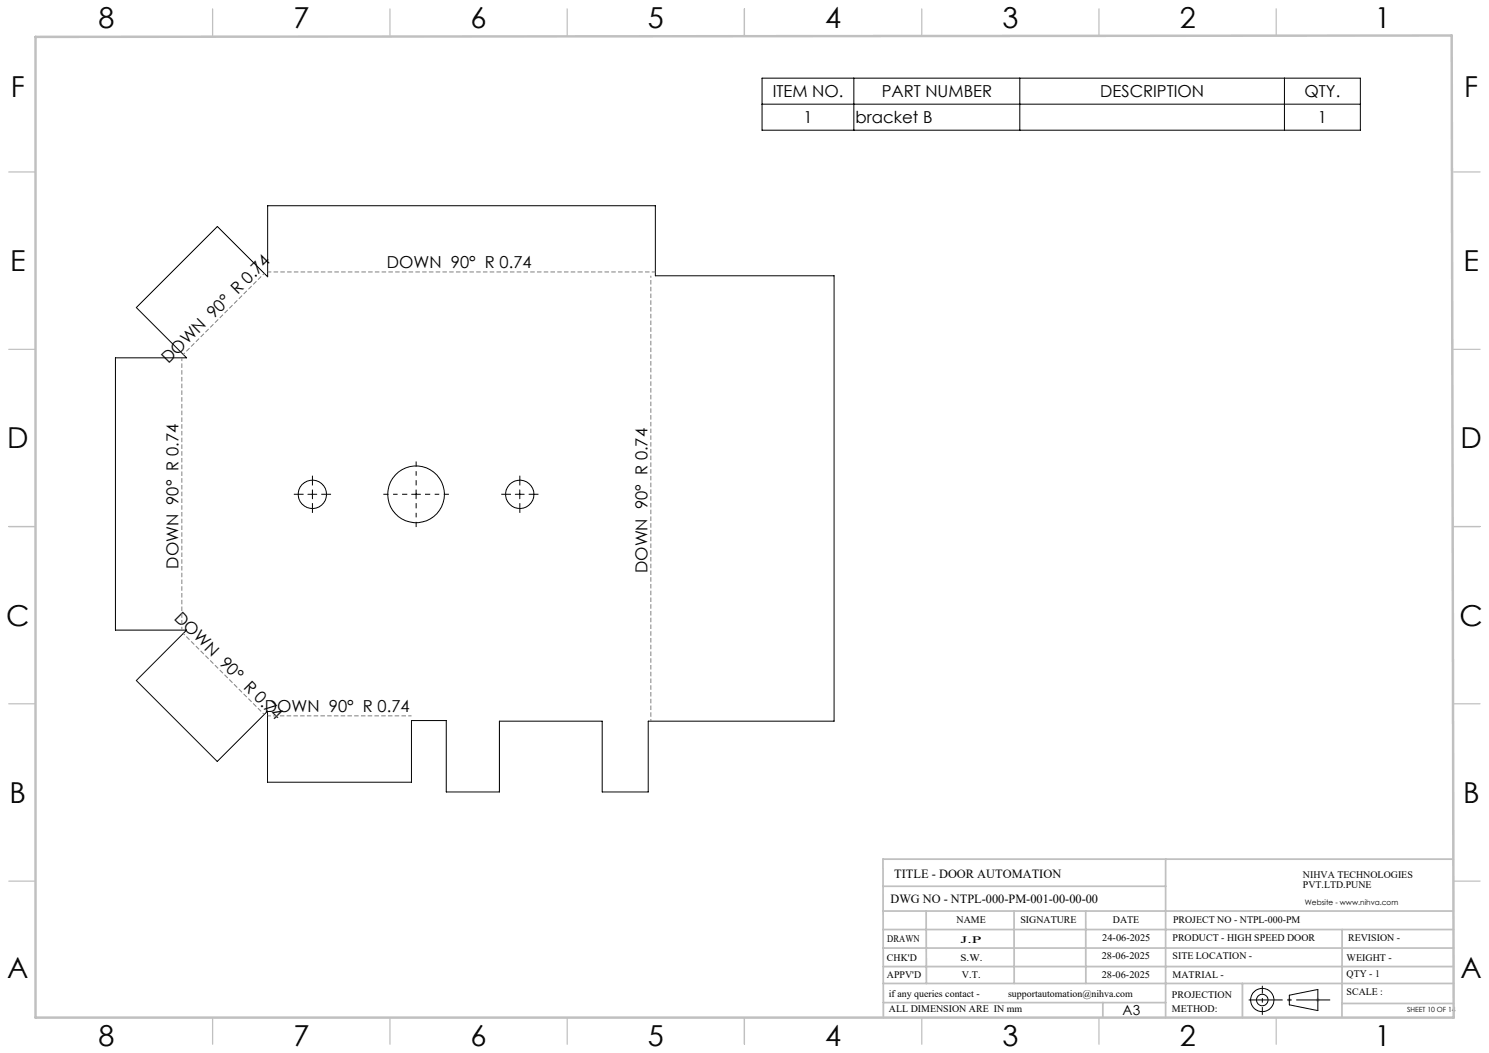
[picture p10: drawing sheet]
<svg xmlns="http://www.w3.org/2000/svg" width="420mm" height="297mm" viewBox="0 0 420 297" stroke-linecap="round" stroke-linejoin="round" font-family="sans-serif">
<g fill="none" stroke="#000" stroke-width=".28">
<path d="M214.9 22h168.8v14.7h-168.8zM214.9 29.4h168.8M240.8 22v14.7M287.7 22v14.7M362.3 22v14.7M61.3 63.9l14.2 14.2v-20.1h109.4v19.8h50.4v125.6h-52.5v20h-12.9v-20h-29v20h-15v-20.2h-9.8v17.4h-40.6v-20l-14.2 14.2-22.8-22.9 14.1-14.2h-20v-76.8h20l-14.1-14.2zM86.9 139.4h2.5M88.1 138.2v2.5M116.1 139.4h2.5M117.4 138.2v2.5M145.3 139.4h2.5M146.6 138.2v2.5"/>
<path d="M363.7 280.7l8-1.6v5.9l-8-1.6z"/>
<circle cx="88.1" cy="139.4" r="4"/>
<circle cx="117.4" cy="139.4" r="8"/>
<circle cx="146.6" cy="139.4" r="4"/>
<circle cx="356.1" cy="282.1" r="3.3"/>
<circle cx="356.1" cy="282.1" r="1.62"/>
</g>
<path d="M363.2 282h1M363.3 281.7l.7 .7M363.7 281.5v1.1M364 281.7l-.7 .7M371.2 282h1M371.4 281.7l.7 .7M371.7 281.5v1.1M372.1 281.7l-.7 .7" fill="none" stroke="#c0c0c0" stroke-width=".28"/>
<path d="M114.9 139.4h-6.8M117.4 136.9v-6.7M119.9 139.4h6.7M117.4 141.9v6.8" fill="none" stroke="#000" stroke-width=".28" stroke-dasharray="15.2 1.3 1.3 1.3" stroke-dashoffset="13.8" stroke-linecap="butt"/>
<path d="M85.6 139.4h-2.7M88.1 136.9v-2.7M90.6 139.4h2.8M144.1 139.4h-2.7M146.6 136.9v-2.7M149.1 139.4h2.8M88.1 141.9v2.8M146.6 141.9v2.8" fill="none" stroke="#000" stroke-width=".28" stroke-dasharray="15.2 1.3 1.3 1.3" stroke-linecap="butt"/>
<path d="M352.2 282h23" fill="none" stroke="#000" stroke-width=".28" stroke-dasharray="15.2 1.3 1.3 1.3" stroke-dashoffset="5.7" stroke-linecap="butt"/>
<path d="M356.1 286.2v-8.2" fill="none" stroke="#000" stroke-width=".28" stroke-dasharray="15.2 1.3 1.3 1.3" stroke-dashoffset="13" stroke-linecap="butt"/>
<path d="M51.3 177.7v-76.8M75.5 201.9h40.6" fill="none" stroke="#808080" stroke-width=".28" stroke-dasharray="1.3 .6" stroke-dashoffset=".3" stroke-linecap="butt"/>
<path d="M75.5 76.7h109.4" fill="none" stroke="#808080" stroke-width=".28" stroke-dasharray="1.3 .6" stroke-dashoffset=".2" stroke-linecap="butt"/>
<path d="M51.7 100l22.8-22.9M74.5 201.5l-22.8-22.8M183.6 203.4v-125.6" fill="none" stroke="#808080" stroke-width=".28" stroke-dasharray="1.3 .6" stroke-dashoffset=".7" stroke-linecap="butt"/>
<g fill="none" stroke="#c0c0c0" stroke-width=".35">
<path d="M60 2.5v7.5M110 2.5v7.5M160 2.5v7.5M210 2.5v7.5M260 2.5v7.5M310 2.5v7.5M360 2.5v7.5M2.5 48.5h7.5M410 48.5h7.5M2.5 98.5h7.5M410 98.5h7.5M2.5 148.5h7.5"/>
<path d="M410 148.5h7.5M2.5 198.5h7.5M410 198.5h7.5M2.5 248.5h7.5M410 248.5h7.5M60 287v7.5M110 287v7.5M160 287v7.5M210 287v7.5M260 287v7.5M310 287v7.5M360 287v7.5"/>
</g>
<g fill="none" stroke="#c0c0c0" stroke-width=".5">
<path d="M249.1 257h160.9M249.1 250h79.7M261.2 257l.1 20.4M286 257l.1 20.4M306.2 257l.1 20.4M328.8 242.3v44.8M410 242.3h-160.9l.1 44.7M249.1 272.6h160.9M249.1 267.4h160.9M249.1 262.2h160.9M249.1 277.4h160.9M350.4 277.4v9.6"/>
<path d="M378.6 262.2l-.1 24.8M249.2 282.8h79.6M311.1 282.8v4.2M378.5 283h31.5"/>
</g>
<path d="M10 10.4l399.5-.4 .5 277h-400z" fill="none" stroke="#c0c0c0" stroke-width=".7"/>
<g font-size="8.1">
<text x="27.8" y="8">8</text>
<text x="82.8" y="8">7</text>
<text x="132.8" y="8">6</text>
<text x="182.8" y="8">5</text>
<text x="232.8" y="8">4</text>
<text x="282.8" y="8">3</text>
<text x="332.8" y="8">2</text>
<text x="387.8" y="8">1</text>
<text x="3" y="27.2">F</text>
<text x="413" y="27.2">F</text>
<text x="2.8" y="76.5">E</text>
<text x="412.8" y="76.5">E</text>
<text x="2" y="126.5">D</text>
<text x="412" y="126.5">D</text>
<text x="1.7" y="176.5">C</text>
<text x="411.7" y="176.5">C</text>
<text x="2.7" y="226.5">B</text>
<text x="412.7" y="226.5">B</text>
<text x="2" y="275.7">A</text>
<text x="412" y="275.7">A</text>
<text x="27.8" y="295">8</text>
<text x="82.8" y="295">7</text>
<text x="132.8" y="295">6</text>
<text x="182.8" y="295">5</text>
<text x="232.8" y="295">4</text>
<text x="282.8" y="295">3</text>
<text x="332.8" y="295">2</text>
<text x="387.8" y="295">1</text>
</g>
<g font-size="4.7">
<text x="218" y="27.4">ITEM NO.</text>
<text x="248.7" y="27.4">PART NUMBER</text>
<text x="310.4" y="27.4">DESCRIPTION</text>
<text x="368" y="27.4">QTY.</text>
<text x="226.6" y="34.7">1</text>
<text x="241.4" y="34.7">bracket B</text>
<text x="371.7" y="34.7">1</text>
<text x="109.1" y="75.7">DOWN 90° R 0.74</text>
<text x="47.5" y="102.7" transform="rotate(-45 47.5 102.7)">DOWN 90° R 0.74</text>
<text x="50.3" y="160.4" transform="rotate(-90 50.3 160.4)">DOWN 90° R 0.74</text>
<text x="182.6" y="161.6" transform="rotate(-90 182.6 161.6)">DOWN 90° R 0.74</text>
<text x="48.9" y="174.5" transform="rotate(45 48.9 174.5)">DOWN 90° R 0.74</text>
<text x="74.7" y="200.9">DOWN 90° R 0.74</text>
</g>
<text font-size="3.9" x="316.7" y="286.4">A3</text>
<g font-size="3.5">
<text x="252.2" y="247.6">TITLE - DOOR AUTOMATION</text>
<text x="251.2" y="254.7">DWG NO - NTPL-000-PM-001-00-00-00</text>
</g>
<g font-size="2.8">
<text x="367.5" y="247.6">NIHVA TECHNOLOGIES</text>
<text x="367.5" y="250.5">PVT.LTD.PUNE</text>
<text x="269.8" y="260.3">NAME</text>
<text x="287.8" y="260.3">SIGNATURE</text>
<text x="313.9" y="260.4">DATE</text>
<text x="330.9" y="260.4">PROJECT NO - NTPL-000-PM</text>
<text x="250.3" y="265.6">DRAWN</text>
<text x="270.9" y="266.1">J.P</text>
<text x="310.9" y="265.5">24-06-2025</text>
<text x="330.7" y="265.5">PRODUCT - HIGH SPEED DOOR</text>
<text x="380.3" y="265.5">REVISION -</text>
<text x="250.2" y="271.1">CHK'D</text>
<text x="250.2" y="275.8">APPV'D</text>
<text x="270.9" y="271.1">S.W.</text>
<text x="271.3" y="275.8">V.T.</text>
<text x="310.8" y="270.6">28-06-2025</text>
<text x="310.8" y="275.8">28-06-2025</text>
<text x="330.7" y="270.6">SITE LOCATION -</text>
<text x="330.7" y="275.8">MATRIAL -</text>
<text x="379.8" y="275.6">QTY - 1</text>
<text x="379.8" y="271.1">WEIGHT -</text>
<text x="250.7" y="281.1">if any queries contact -</text>
<text x="284.3" y="281.1">supportautomation@nihva.com</text>
<text x="330.6" y="281.5">PROJECTION</text>
<text x="379.8" y="280.7">SCALE :</text>
<text x="250.7" y="285.6">ALL DIMENSION ARE IN mm</text>
<text x="330.6" y="285.4">METHOD:</text>
</g>
<text font-size="2.1" x="368.1" y="255.1">Website - www.nihva.com</text>
<text font-size="2" x="396.9" y="285.4">SHEET 10 OF 14</text>
</svg>
